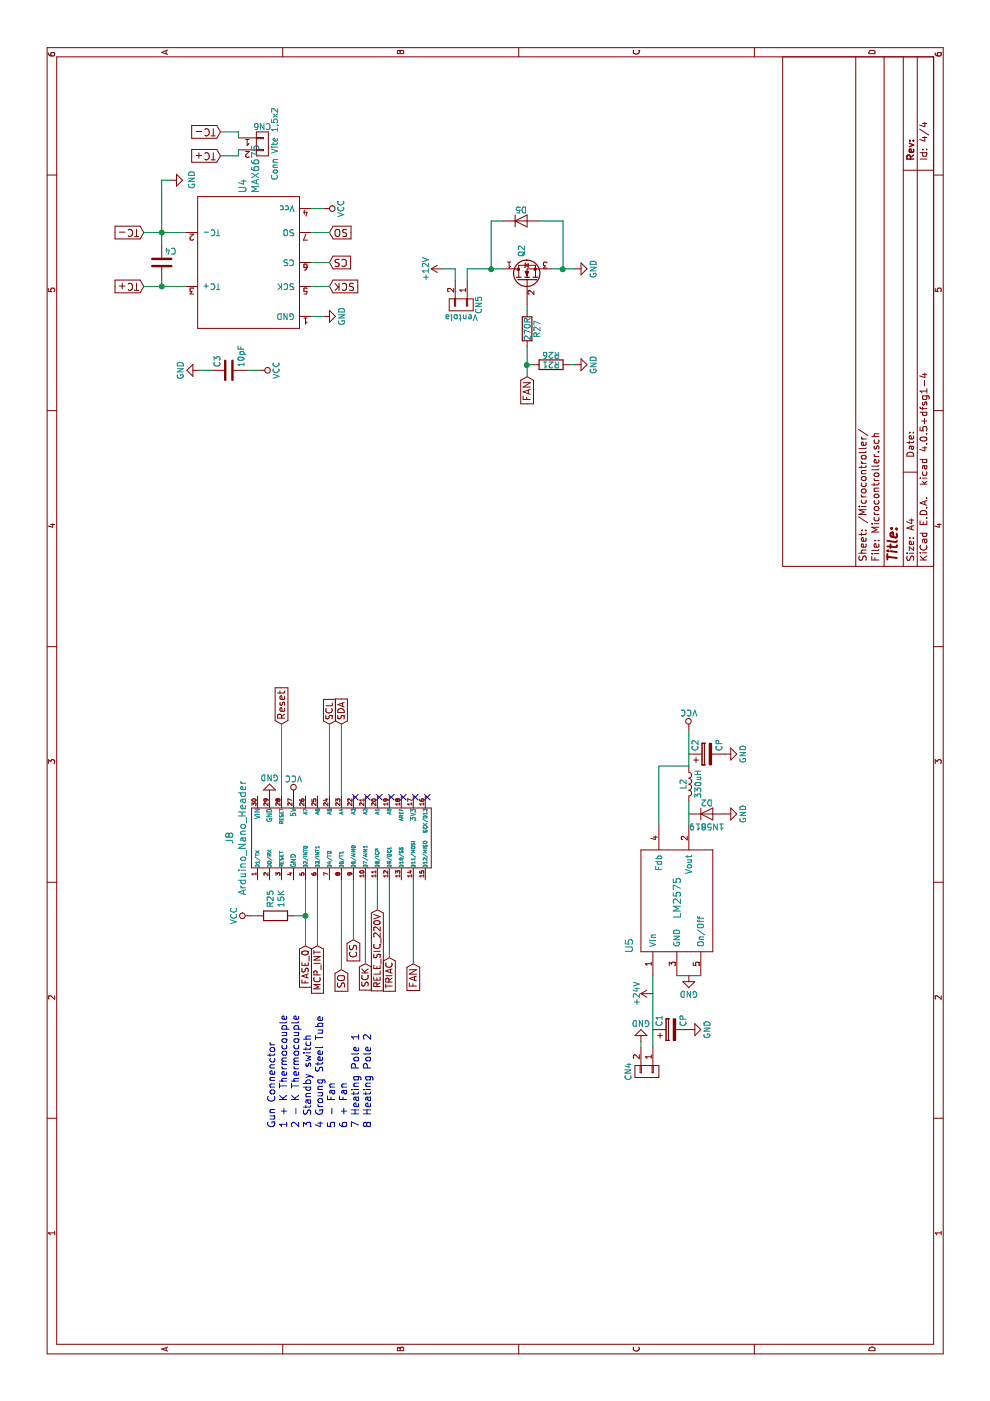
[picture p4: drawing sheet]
EESchema Schematic File Version 2
LIBS:HotAirGun-rescue
LIBS:power
LIBS:device
LIBS:transistors
LIBS:conn
LIBS:linear
LIBS:regul
LIBS:74xx
LIBS:cmos4000
LIBS:adc-dac
LIBS:memory
LIBS:xilinx
LIBS:microcontrollers
LIBS:dsp
LIBS:microchip
LIBS:analog_switches
LIBS:motorola
LIBS:texas
LIBS:intel
LIBS:audio
LIBS:interface
LIBS:digital-audio
LIBS:philips
LIBS:display
LIBS:cypress
LIBS:siliconi
LIBS:opto
LIBS:atmel
LIBS:contrib
LIBS:valves
LIBS:max6675
LIBS:lcd16x2
LIBS:switches
LIBS:relays
LIBS:HotAirGun-cache
EELAYER 25 0
EELAYER END
$Descr A4 11693 8268
encoding utf-8
Sheet 4 4
Title ""
Date ""
Rev ""
Comp ""
Comment1 ""
Comment2 ""
Comment3 ""
Comment4 ""
$EndDescr
Text Notes 2280 2308 0    60   ~ 0
Gun Connenctor
Text Notes 2280 2408 0    60   ~ 0
1 + K Thermocouple
Text Notes 2280 2508 0    60   ~ 0
2 - K Thermocouple
Text Notes 2280 2608 0    60   ~ 0
3 Standby switch
Text Notes 2280 2708 0    60   ~ 0
4 Groung Steel Tube
Text Notes 2280 2808 0    60   ~ 0
5 - Fan
Text Notes 2280 2908 0    60   ~ 0
6 + Fan
Text Notes 2280 3008 0    60   ~ 0
7 Heating Pole 1
Text Notes 2280 3108 0    60   ~ 0
8 Heating Pole 2
Text GLabel 3850 2950 0    60   Input ~ 0
CS
Text GLabel 3600 2850 0    60   Input ~ 0
SO
Text GLabel 5650 2850 2    55   Input ~ 0
SDA
Text GLabel 5650 2750 2    55   Input ~ 0
SCL
Text GLabel 3800 2550 0    55   Input ~ 0
FASE_0
Text GLabel 3650 3450 0    60   Input ~ 0
FAN
Text GLabel 3700 3250 0    55   Input ~ 0
TRIAC
$Comp
L GND #GND_7
U 1 1
P 8650 4800
F 0 "#GND_7" H 8650 4550 50  0001 C CNN
F 1 "GND" H 8650 4650 50  0000 C CNN
F 2 "" H 8650 4800 50  0000 C CNN
F 3 "" H 8650 4800 50  0000 C CNN
	1    8650 4800
	1    0    0    -1  
$EndComp
$Comp
L GND #GND_9
U 1 1
P 9450 4800
F 0 "#GND_9" H 9450 4550 50  0001 C CNN
F 1 "GND" H 9450 4650 50  0000 C CNN
F 2 "" H 9450 4800 50  0000 C CNN
F 3 "" H 9450 4800 50  0000 C CNN
	1    9450 4800
	1    0    0    -1  
$EndComp
$Comp
L +12V #12V1
U 1 1
P 9450 3700
F 0 "#12V1" H 9450 3550 50  0001 C CNN
F 1 "+12V" H 9450 3850 50  0000 C CNN
F 2 "" H 9450 3700 60  0000 C CNN
F 3 "" H 9450 3700 60  0000 C CNN
	1    9450 3700
	1    0    0    -1  
$EndComp
$Comp
L Q_NMOS_DGS Q2
U 1 1
P 9350 4400
F 0 "Q2" H 9650 4450 50  0000 R CNN
F 1 "~" H 10000 4350 50  0000 R CNN
F 2 "" H 9550 4500 50  0000 C CNN
F 3 "" H 9350 4400 50  0000 C CNN
	1    9350 4400
	1    0    0    -1  
$EndComp
$Comp
L R R27
U 1 1
P 8950 4400
F 0 "R27" V 9030 4400 50  0000 C CNN
F 1 "270R" V 8950 4400 50  0000 C CNN
F 2 "" V 8880 4400 50  0000 C CNN
F 3 "" H 8950 4400 50  0000 C CNN
	1    8950 4400
	0    1    1    0   
$EndComp
$Comp
L R R26
U 1 1
P 8650 4600
F 0 "R26" V 8730 4600 50  0000 C CNN
F 1 "R21" V 8650 4600 50  0000 C CNN
F 2 "" V 8580 4600 50  0000 C CNN
F 3 "" H 8650 4600 50  0000 C CNN
	1    8650 4600
	1    0    0    -1  
$EndComp
$Comp
L D D5
U 1 1
P 9850 4350
F 0 "D5" H 9850 4450 50  0000 C CNN
F 1 "~" H 9850 4250 50  0000 C CNN
F 2 "" H 9850 4350 50  0000 C CNN
F 3 "" H 9850 4350 50  0000 C CNN
	1    9850 4350
	0    1    1    0   
$EndComp
$Comp
L CONN_01X02 CN5
U 1 1
P 9150 3850
F 0 "CN5" H 9150 4000 50  0000 C CNN
F 1 "Ventola" V 9250 3850 50  0000 C CNN
F 2 "" H 9150 3850 50  0000 C CNN
F 3 "" H 9150 3850 50  0000 C CNN
	1    9150 3850
	-1   0    0    1   
$EndComp
Text GLabel 8550 4400 0    60   Input ~ 0
FAN
$Comp
L VCC #VCC_5
U 1 1
P 9955 2700
F 0 "#VCC_5" H 9955 2550 50  0001 C CNN
F 1 "VCC" H 9955 2850 50  0000 C CNN
F 2 "" H 9955 2700 50  0000 C CNN
F 3 "" H 9955 2700 50  0000 C CNN
	1    9955 2700
	-1   0    0    1   
$EndComp
$Comp
L GND #GND_8
U 1 1
P 9055 2700
F 0 "#GND_8" H 9055 2450 50  0001 C CNN
F 1 "GND" H 9055 2550 50  0000 C CNN
F 2 "" H 9055 2700 50  0000 C CNN
F 3 "" H 9055 2700 50  0000 C CNN
	1    9055 2700
	1    0    0    -1  
$EndComp
$Comp
L GND #GND_6
U 1 1
P 8605 1660
F 0 "#GND_6" H 8605 1410 50  0001 C CNN
F 1 "GND" H 8605 1510 50  0000 C CNN
F 2 "" H 8605 1660 50  0000 C CNN
F 3 "" H 8605 1660 50  0000 C CNN
	1    8605 1660
	-1   0    0    1   
$EndComp
$Comp
L VCC #VCC_4
U 1 1
P 8605 2160
F 0 "#VCC_4" H 8605 2010 50  0001 C CNN
F 1 "VCC" H 8605 2310 50  0000 C CNN
F 2 "" H 8605 2160 50  0000 C CNN
F 3 "" H 8605 2160 50  0000 C CNN
	1    8605 2160
	-1   0    0    1   
$EndComp
$Comp
L C C3
U 1 1
P 8605 1910
F 0 "C3" H 8630 2010 50  0000 L CNN
F 1 "10pF" H 8630 1810 50  0000 L CNN
F 2 "" H 8643 1760 50  0000 C CNN
F 3 "" H 8605 1910 50  0000 C CNN
	1    8605 1910
	1    0    0    -1  
$EndComp
$Comp
L CONN_01X02 CN6
U 1 1
P 10495 2190
F 0 "CN6" H 10495 2340 50  0000 C CNN
F 1 "Conn Vite 1,5x2" V 10595 2190 50  0000 C CNN
F 2 "" H 10495 2190 50  0000 C CNN
F 3 "" H 10495 2190 50  0000 C CNN
	1    10495 2190
	0    1    1    0   
$EndComp
Text GLabel 10395 1840 1    60   Input ~ 0
TC+
Text GLabel 10595 1840 1    60   Input ~ 0
TC-
Text GLabel 9305 1200 1    60   Input ~ 0
TC+
$Comp
L C C4
U 1 1
P 9505 1350
F 0 "C4" H 9530 1450 50  0000 L CNN
F 1 "~" H 9530 1250 50  0000 L CNN
F 2 "" H 9543 1200 50  0000 C CNN
F 3 "" H 9505 1350 50  0000 C CNN
	1    9505 1350
	0    1    1    0   
$EndComp
Text GLabel 9755 1200 1    60   Input ~ 0
TC-
$Comp
L MAX6675 U4
U 1 1
P 9505 2100
F 0 "U4" H 10083 2178 60  0000 L CNN
F 1 "MAX6675" H 10083 2072 60  0000 L CNN
F 2 "" H 9505 2100 60  0001 C CNN
F 3 "" H 9505 2100 60  0001 C CNN
	1    9505 2100
	1    0    0    -1  
$EndComp
Text GLabel 9305 2750 3    60   Input ~ 0
SCK
Text GLabel 9505 2750 3    60   Input ~ 0
CS
Text GLabel 9755 2750 3    60   Input ~ 0
SO
$Comp
L CONN_01X02 CN4
U 1 1
P 2750 5400
F 0 "CN4" H 2750 5250 50  0000 C CNN
F 1 "~" H 2650 5550 50  0000 C CNN
F 2 "" H 2750 5400 50  0000 C CNN
F 3 "" H 2750 5400 50  0000 C CNN
	1    2750 5400
	-1   0    0    1   
$EndComp
NoConn ~ 5040 3468
NoConn ~ 5040 3368
NoConn ~ 5040 3268
NoConn ~ 5040 3168
NoConn ~ 5040 2968
NoConn ~ 5040 3068
Text GLabel 3800 2650 0    55   Input ~ 0
MCP_INT
$Comp
L R R25
U 1 1
P 4050 2299
F 0 "R25" H 4120 2345 50  0000 L CNN
F 1 "15K" H 4120 2254 50  0000 L CNN
F 2 "" V 3980 2299 50  0001 C CNN
F 3 "" H 4050 2299 50  0001 C CNN
	1    4050 2299
	1    0    0    -1  
$EndComp
$Comp
L GND #PWR35
U 1 1
P 10190 1425
F 0 "#PWR35" H 10190 1175 50  0001 C CNN
F 1 "GND" H 10195 1252 50  0000 C CNN
F 2 "" H 10190 1425 50  0001 C CNN
F 3 "" H 10190 1425 50  0001 C CNN
	1    10190 1425
	1    0    0    -1  
$EndComp
NoConn ~ 5040 3568
$Comp
L VCC #PWR29
U 1 1
P 4050 2099
F 0 "#PWR29" H 4050 1949 50  0001 C CNN
F 1 "VCC" H 4050 2249 50  0000 C CNN
F 2 "" H 4050 2099 50  0000 C CNN
F 3 "" H 4050 2099 50  0000 C CNN
	1    4050 2099
	1    0    0    -1  
$EndComp
$Comp
L VCC #PWR32
U 1 1
P 5050 2450
F 0 "#PWR32" H 5050 2300 50  0001 C CNN
F 1 "VCC" H 5050 2600 50  0000 C CNN
F 2 "" H 5050 2450 50  0000 C CNN
F 3 "" H 5050 2450 50  0000 C CNN
	1    5050 2450
	0    1    1    0   
$EndComp
$Comp
L GND #PWR31
U 1 1
P 5050 2250
F 0 "#PWR31" H 5050 2000 50  0001 C CNN
F 1 "GND" H 5050 2100 50  0000 C CNN
F 2 "" H 5050 2250 50  0000 C CNN
F 3 "" H 5050 2250 50  0000 C CNN
	1    5050 2250
	0    -1   -1   0   
$EndComp
Text GLabel 5650 2350 2    60   Input ~ 0
Reset
Text GLabel 4100 3150 0    55   Input ~ 0
RELE_SIC_220V
$Comp
L Arduino_Nano_Header J8
U 1 1
P 4700 2850
F 0 "J8" H 4700 3787 60  0000 C CNN
F 1 "Arduino_Nano_Header" H 4700 3681 60  0000 C CNN
F 2 "" H 4700 2850 60  0000 C CNN
F 3 "" H 4700 2850 60  0000 C CNN
	1    4700 2850
	1    0    0    -1  
$EndComp
Text GLabel 3650 3050 0    55   Input ~ 0
SCK
Wire Wire Line
	9850 4100 9450 4100
Wire Wire Line
	9850 4700 9850 4500
Wire Wire Line
	9450 4700 9850 4700
Wire Wire Line
	9450 3900 9450 4200
Connection ~ 9450 4100
Connection ~ 8650 4400
Wire Wire Line
	9450 4600 9450 4800
Connection ~ 9450 4700
Wire Wire Line
	9850 4100 9850 4200
Wire Wire Line
	8550 4400 8800 4400
Wire Wire Line
	8650 4450 8650 4400
Wire Wire Line
	8650 4800 8650 4750
Wire Wire Line
	9100 4400 9150 4400
Wire Wire Line
	9450 3900 9350 3900
Wire Wire Line
	9350 3800 9450 3800
Wire Wire Line
	9450 3800 9450 3700
Wire Wire Line
	8605 1760 8605 1660
Wire Wire Line
	8605 2160 8605 2060
Wire Wire Line
	10395 1840 10395 1990
Wire Wire Line
	10395 1990 10445 1990
Wire Wire Line
	10545 1990 10595 1990
Wire Wire Line
	10595 1990 10595 1840
Wire Wire Line
	9305 1200 9305 1550
Wire Wire Line
	9305 1350 9355 1350
Connection ~ 9305 1350
Wire Wire Line
	9755 1200 9755 1550
Wire Wire Line
	9655 1350 10190 1350
Connection ~ 9755 1350
Wire Wire Line
	9055 2700 9055 2600
Wire Wire Line
	9955 2600 9955 2700
Wire Wire Line
	9305 2750 9305 2600
Wire Wire Line
	9755 2750 9755 2600
Wire Wire Line
	9505 2750 9505 2600
Wire Wire Line
	10190 1350 10190 1425
Wire Wire Line
	3650 3450 4350 3450
Wire Wire Line
	4350 3250 3700 3250
Wire Wire Line
	4100 3150 4350 3150
Wire Wire Line
	3650 3050 4350 3050
Wire Wire Line
	3850 2950 4350 2950
Wire Wire Line
	4350 2850 3600 2850
Wire Wire Line
	3800 2650 4350 2650
Wire Wire Line
	3800 2550 4350 2550
Wire Wire Line
	4050 2450 4050 2550
Connection ~ 4050 2550
Wire Wire Line
	4050 2100 4050 2150
Wire Wire Line
	5050 2750 5650 2750
Wire Wire Line
	5650 2850 5050 2850
Wire Wire Line
	5650 2350 5050 2350
Wire Wire Line
	2950 5350 3000 5350
$Comp
L GND #PWR25
U 1 1
P 3000 5350
F 0 "#PWR25" H 3000 5100 50  0001 C CNN
F 1 "GND" H 3000 5200 50  0000 C CNN
F 2 "" H 3000 5350 50  0000 C CNN
F 3 "" H 3000 5350 50  0000 C CNN
	1    3000 5350
	0    -1   -1   0   
$EndComp
$Comp
L LM2575 U5
U 1 1
P 3750 5950
F 0 "U5" H 3800 6650 60  0000 C CNN
F 1 "LM2575" H 4200 6250 60  0000 C CNN
F 2 "" H 3750 5950 60  0001 C CNN
F 3 "" H 3750 5950 60  0001 C CNN
	1    3750 5950
	1    0    0    -1  
$EndComp
Wire Wire Line
	2950 5450 3550 5450
$Comp
L +24V #PWR27
U 1 1
P 3400 5450
F 0 "#PWR27" H 3400 5300 50  0001 C CNN
F 1 "+24V" H 3400 5590 50  0000 C CNN
F 2 "" H 3400 5450 50  0000 C CNN
F 3 "" H 3400 5450 50  0000 C CNN
	1    3400 5450
	1    0    0    -1  
$EndComp
Wire Wire Line
	3550 5650 3550 5850
$Comp
L GND #PWR28
U 1 1
P 3550 5750
F 0 "#PWR28" H 3550 5500 50  0001 C CNN
F 1 "GND" H 3550 5600 50  0000 C CNN
F 2 "" H 3550 5750 50  0000 C CNN
F 3 "" H 3550 5750 50  0000 C CNN
	1    3550 5750
	0    1    1    0   
$EndComp
$Comp
L L L2
U 1 1
P 5150 5750
F 0 "L2" V 5100 5750 50  0000 C CNN
F 1 "330uH" V 5225 5750 50  0000 C CNN
F 2 "" H 5150 5750 50  0000 C CNN
F 3 "" H 5150 5750 50  0000 C CNN
	1    5150 5750
	0    1    1    0   
$EndComp
$Comp
L D D2
U 1 1
P 4900 5900
F 0 "D2" H 4900 6000 50  0000 C CNN
F 1 "1N5819" H 4900 5800 50  0000 C CNN
F 2 "" H 4900 5900 50  0000 C CNN
F 3 "" H 4900 5900 50  0000 C CNN
	1    4900 5900
	0    1    1    0   
$EndComp
Wire Wire Line
	4800 5750 5000 5750
Wire Wire Line
	4800 5500 5300 5500
Wire Wire Line
	5300 5500 5300 5750
$Comp
L CP C2
U 1 1
P 5400 5900
F 0 "C2" H 5425 6000 50  0000 L CNN
F 1 "CP" H 5425 5800 50  0000 L CNN
F 2 "" H 5438 5750 50  0000 C CNN
F 3 "" H 5400 5900 50  0000 C CNN
	1    5400 5900
	1    0    0    -1  
$EndComp
$Comp
L CP C1
U 1 1
P 3100 5600
F 0 "C1" H 3125 5700 50  0000 L CNN
F 1 "CP" H 3125 5500 50  0000 L CNN
F 2 "" H 3138 5450 50  0000 C CNN
F 3 "" H 3100 5600 50  0000 C CNN
	1    3100 5600
	1    0    0    -1  
$EndComp
Wire Wire Line
	5300 5750 5600 5750
$Comp
L GND #PWR33
U 1 1
P 5400 6050
F 0 "#PWR33" H 5400 5800 50  0001 C CNN
F 1 "GND" H 5400 5900 50  0000 C CNN
F 2 "" H 5400 6050 50  0000 C CNN
F 3 "" H 5400 6050 50  0000 C CNN
	1    5400 6050
	1    0    0    -1  
$EndComp
$Comp
L GND #PWR30
U 1 1
P 4900 6050
F 0 "#PWR30" H 4900 5800 50  0001 C CNN
F 1 "GND" H 4900 5900 50  0000 C CNN
F 2 "" H 4900 6050 50  0000 C CNN
F 3 "" H 4900 6050 50  0000 C CNN
	1    4900 6050
	1    0    0    -1  
$EndComp
$Comp
L GND #PWR26
U 1 1
P 3100 5750
F 0 "#PWR26" H 3100 5500 50  0001 C CNN
F 1 "GND" H 3100 5600 50  0000 C CNN
F 2 "" H 3100 5750 50  0000 C CNN
F 3 "" H 3100 5750 50  0000 C CNN
	1    3100 5750
	1    0    0    -1  
$EndComp
$Comp
L VCC #PWR34
U 1 1
P 5600 5750
F 0 "#PWR34" H 5600 5600 50  0001 C CNN
F 1 "VCC" H 5600 5900 50  0000 C CNN
F 2 "" H 5600 5750 50  0000 C CNN
F 3 "" H 5600 5750 50  0000 C CNN
	1    5600 5750
	0    1    1    0   
$EndComp
$EndSCHEMATC
